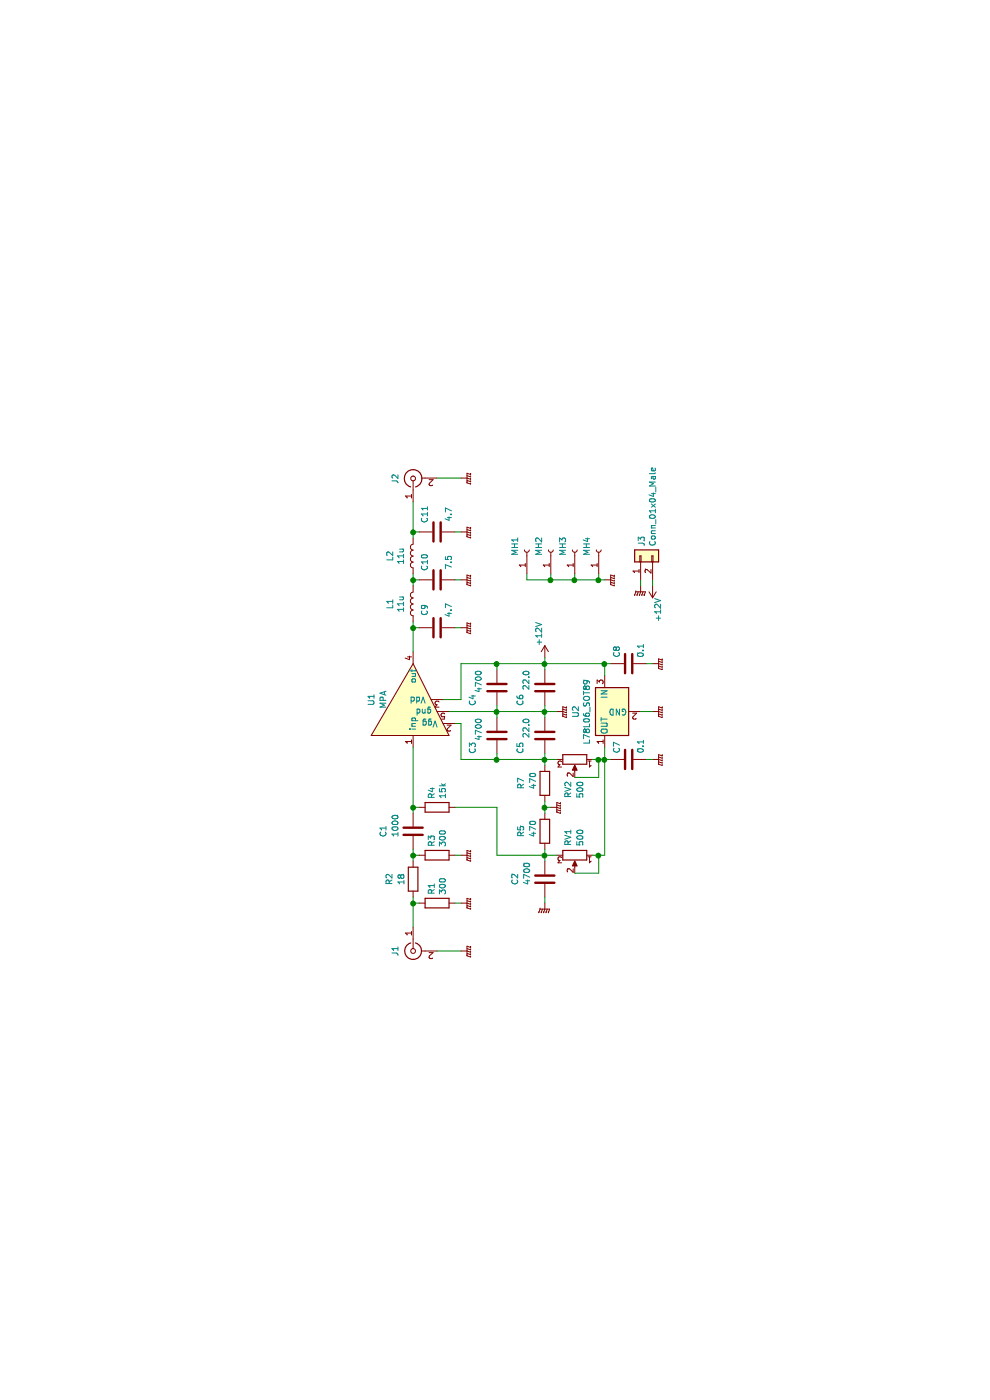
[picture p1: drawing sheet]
EESchema Schematic File Version 4
LIBS:mitsu-cache
EELAYER 26 0
EELAYER END
$Descr A4 11693 8268
encoding utf-8
Sheet 1 1
Title ""
Date ""
Rev ""
Comp ""
Comment1 ""
Comment2 ""
Comment3 ""
Comment4 ""
$EndDescr
$Comp
L Device:C C4
U 1 1
P 5950 4150
F 0 "C4" V 6150 4200 50  0000 L CNN
F 1 "4700" V 6100 4000 50  0000 L CNN
F 2 "Capacitor_SMD:C_0805_2012Metric_Pad1.15x1.40mm_HandSolder" H 5988 4000 50  0001 C CNN
F 3 "~" H 5950 4150 50  0001 C CNN
	1    5950 4150
	0    -1   -1   0   
$EndComp
$Comp
L Connector:Conn_Coaxial J1
U 1 1
P 3750 3450
F 0 "J1" H 3750 3600 50  0000 C CNN
F 1 "Conn_Coaxial" H 3650 3700 50  0001 C CNN
F 2 "Connector_Coaxial:SMA_Amphenol_132289_EdgeMount" H 3750 3450 50  0001 C CNN
F 3 " ~" H 3750 3450 50  0001 C CNN
	1    3750 3450
	-1   0    0    -1  
$EndComp
Wire Wire Line
	3750 3650 3750 3850
$Comp
L Connector:Conn_Coaxial J2
U 1 1
P 7700 3450
F 0 "J2" H 7650 3600 50  0000 L CNN
F 1 "Conn_Coaxial" H 7450 3700 50  0001 L CNN
F 2 "Connector_Coaxial:SMA_Amphenol_132289_EdgeMount" H 7700 3450 50  0001 C CNN
F 3 " ~" H 7700 3450 50  0001 C CNN
	1    7700 3450
	1    0    0    -1  
$EndComp
$Comp
L power:GNDPWR #PWR0102
U 1 1
P 7700 3850
F 0 "#PWR0102" H 7700 3650 50  0001 C CNN
F 1 "GNDPWR" V 7700 3550 50  0001 C CNN
F 2 "" H 7700 3800 50  0001 C CNN
F 3 "" H 7700 3800 50  0001 C CNN
	1    7700 3850
	1    0    0    -1  
$EndComp
Wire Wire Line
	7700 3650 7700 3850
$Comp
L Device:C C7
U 1 1
P 5350 5250
F 0 "C7" H 5400 5350 50  0000 L CNN
F 1 "0.1" H 5400 5150 50  0000 L CNN
F 2 "Capacitor_SMD:C_0805_2012Metric_Pad1.15x1.40mm_HandSolder" H 5388 5100 50  0001 C CNN
F 3 "~" H 5350 5250 50  0001 C CNN
	1    5350 5250
	1    0    0    -1  
$EndComp
$Comp
L drom:MPA U1
U 1 1
P 5900 3450
F 0 "U1" H 5850 3800 50  0000 C CNN
F 1 "MPA" H 5850 3700 50  0000 C CNN
F 2 "drom:MPA" H 5900 3450 50  0001 C CNN
F 3 "" H 5900 3450 50  0001 C CNN
	1    5900 3450
	1    0    0    -1  
$EndComp
$Comp
L power:+12V #PWR0106
U 1 1
P 6200 4550
F 0 "#PWR0106" H 6200 4400 50  0001 C CNN
F 1 "+12V" V 6150 4750 50  0000 C CNN
F 2 "" H 6200 4550 50  0001 C CNN
F 3 "" H 6200 4550 50  0001 C CNN
	1    6200 4550
	0    1    1    0   
$EndComp
$Comp
L Device:C C6
U 1 1
P 5950 4550
F 0 "C6" V 6150 4600 50  0000 L CNN
F 1 "22.0" V 6100 4400 50  0000 L CNN
F 2 "Capacitor_SMD:C_1210_3225Metric" H 5988 4400 50  0001 C CNN
F 3 "~" H 5950 4550 50  0001 C CNN
	1    5950 4550
	0    -1   -1   0   
$EndComp
Wire Wire Line
	5850 3700 5850 3850
Wire Wire Line
	5350 3850 5650 3850
Wire Wire Line
	5650 3850 5650 3800
$Comp
L Device:R R3
U 1 1
P 4550 3650
F 0 "R3" H 4620 3696 50  0000 L CNN
F 1 "300" H 4620 3605 50  0000 L CNN
F 2 "Resistor_SMD:R_0805_2012Metric_Pad1.15x1.40mm_HandSolder" V 4480 3650 50  0001 C CNN
F 3 "~" H 4550 3650 50  0001 C CNN
	1    4550 3650
	1    0    0    -1  
$EndComp
$Comp
L Device:R R1
U 1 1
P 4150 3650
F 0 "R1" H 4220 3696 50  0000 L CNN
F 1 "300" H 4220 3605 50  0000 L CNN
F 2 "Resistor_SMD:R_0805_2012Metric_Pad1.15x1.40mm_HandSolder" V 4080 3650 50  0001 C CNN
F 3 "~" H 4150 3650 50  0001 C CNN
	1    4150 3650
	1    0    0    -1  
$EndComp
$Comp
L Device:R R2
U 1 1
P 4350 3450
F 0 "R2" V 4150 3400 50  0000 L CNN
F 1 "18" V 4250 3400 50  0000 L CNN
F 2 "Resistor_SMD:R_0805_2012Metric_Pad1.15x1.40mm_HandSolder" V 4280 3450 50  0001 C CNN
F 3 "~" H 4350 3450 50  0001 C CNN
	1    4350 3450
	0    1    1    0   
$EndComp
Wire Wire Line
	3950 3450 4150 3450
Wire Wire Line
	4150 3500 4150 3450
Connection ~ 4150 3450
Wire Wire Line
	4150 3450 4200 3450
Wire Wire Line
	4500 3450 4550 3450
Wire Wire Line
	4550 3450 4550 3500
$Comp
L power:GNDPWR #PWR0101
U 1 1
P 4550 3850
F 0 "#PWR0101" H 4550 3650 50  0001 C CNN
F 1 "GNDPWR" V 4550 3550 50  0001 C CNN
F 2 "" H 4550 3800 50  0001 C CNN
F 3 "" H 4550 3800 50  0001 C CNN
	1    4550 3850
	1    0    0    -1  
$EndComp
$Comp
L Device:C C1
U 1 1
P 4750 3450
F 0 "C1" V 4500 3400 50  0000 L CNN
F 1 "1000" V 4600 3400 50  0000 L CNN
F 2 "Capacitor_SMD:C_0805_2012Metric_Pad1.15x1.40mm_HandSolder" H 4788 3300 50  0001 C CNN
F 3 "~" H 4750 3450 50  0001 C CNN
	1    4750 3450
	0    1    1    0   
$EndComp
$Comp
L Device:R R4
U 1 1
P 4950 3650
F 0 "R4" H 5020 3696 50  0000 L CNN
F 1 "15k" H 5020 3605 50  0000 L CNN
F 2 "Resistor_SMD:R_0805_2012Metric_Pad1.15x1.40mm_HandSolder" V 4880 3650 50  0001 C CNN
F 3 "~" H 4950 3650 50  0001 C CNN
	1    4950 3650
	1    0    0    -1  
$EndComp
Wire Wire Line
	4550 3450 4600 3450
Connection ~ 4550 3450
Wire Wire Line
	4550 3800 4550 3850
Wire Wire Line
	4150 3800 4150 3850
Wire Wire Line
	4900 3450 4950 3450
Wire Wire Line
	4950 3450 4950 3500
Connection ~ 4950 3450
Wire Wire Line
	4950 3450 5450 3450
Wire Wire Line
	5850 3850 6150 3850
$Comp
L Device:C C3
U 1 1
P 5550 4150
F 0 "C3" V 5750 4200 50  0000 L CNN
F 1 "4700" V 5700 4000 50  0000 L CNN
F 2 "Capacitor_SMD:C_0805_2012Metric_Pad1.15x1.40mm_HandSolder" H 5588 4000 50  0001 C CNN
F 3 "~" H 5550 4150 50  0001 C CNN
	1    5550 4150
	0    -1   -1   0   
$EndComp
$Comp
L Device:C C5
U 1 1
P 5550 4550
F 0 "C5" V 5750 4600 50  0000 L CNN
F 1 "22.0" V 5700 4400 50  0000 L CNN
F 2 "Capacitor_SMD:C_1210_3225Metric" H 5588 4400 50  0001 C CNN
F 3 "~" H 5550 4550 50  0001 C CNN
	1    5550 4550
	0    -1   -1   0   
$EndComp
Wire Wire Line
	5750 4150 5700 4150
Connection ~ 5750 4150
Wire Wire Line
	5800 4150 5750 4150
Wire Wire Line
	5800 4550 5750 4550
Connection ~ 5750 4550
Wire Wire Line
	5700 4550 5750 4550
Wire Wire Line
	5350 4150 5400 4150
Wire Wire Line
	5350 4550 5400 4550
Wire Wire Line
	6150 4150 6100 4150
Wire Wire Line
	6150 4550 6100 4550
Wire Wire Line
	6150 4550 6200 4550
Connection ~ 6150 4550
Wire Wire Line
	5350 3850 5350 4150
Wire Wire Line
	5750 3750 5750 4150
Wire Wire Line
	6150 3850 6150 4150
Wire Wire Line
	5350 4150 5350 4550
Connection ~ 5350 4150
Wire Wire Line
	5750 4150 5750 4550
Wire Wire Line
	6150 4150 6150 4550
Connection ~ 6150 4150
$Comp
L Device:C C9
U 1 1
P 6450 3650
F 0 "C9" H 6300 3550 50  0000 C CNN
F 1 "4.7" H 6300 3750 50  0000 C CNN
F 2 "Capacitor_SMD:C_0805_2012Metric_Pad1.15x1.40mm_HandSolder" H 6488 3500 50  0001 C CNN
F 3 "~" H 6450 3650 50  0001 C CNN
	1    6450 3650
	-1   0    0    1   
$EndComp
Wire Wire Line
	6500 3450 6450 3450
Wire Wire Line
	6900 3450 6850 3450
$Comp
L power:GNDPWR #PWR0103
U 1 1
P 7250 3850
F 0 "#PWR0103" H 7250 3650 50  0001 C CNN
F 1 "GNDPWR" V 7250 3550 50  0001 C CNN
F 2 "" H 7250 3800 50  0001 C CNN
F 3 "" H 7250 3800 50  0001 C CNN
	1    7250 3850
	1    0    0    -1  
$EndComp
$Comp
L power:GNDPWR #PWR0104
U 1 1
P 6850 3850
F 0 "#PWR0104" H 6850 3650 50  0001 C CNN
F 1 "GNDPWR" V 6850 3550 50  0001 C CNN
F 2 "" H 6850 3800 50  0001 C CNN
F 3 "" H 6850 3800 50  0001 C CNN
	1    6850 3850
	1    0    0    -1  
$EndComp
$Comp
L power:GNDPWR #PWR0105
U 1 1
P 6450 3850
F 0 "#PWR0105" H 6450 3650 50  0001 C CNN
F 1 "GNDPWR" V 6450 3550 50  0001 C CNN
F 2 "" H 6450 3800 50  0001 C CNN
F 3 "" H 6450 3800 50  0001 C CNN
	1    6450 3850
	1    0    0    -1  
$EndComp
$Comp
L power:GNDPWR #PWR0107
U 1 1
P 5750 4650
F 0 "#PWR0107" H 5750 4450 50  0001 C CNN
F 1 "GNDPWR" V 5750 4350 50  0001 C CNN
F 2 "" H 5750 4600 50  0001 C CNN
F 3 "" H 5750 4600 50  0001 C CNN
	1    5750 4650
	1    0    0    -1  
$EndComp
$Comp
L power:GNDPWR #PWR0108
U 1 1
P 4150 3850
F 0 "#PWR0108" H 4150 3650 50  0001 C CNN
F 1 "GNDPWR" V 4150 3550 50  0001 C CNN
F 2 "" H 4150 3800 50  0001 C CNN
F 3 "" H 4150 3800 50  0001 C CNN
	1    4150 3850
	1    0    0    -1  
$EndComp
$Comp
L power:GNDPWR #PWR0109
U 1 1
P 3750 3850
F 0 "#PWR0109" H 3750 3650 50  0001 C CNN
F 1 "GNDPWR" V 3750 3550 50  0001 C CNN
F 2 "" H 3750 3800 50  0001 C CNN
F 3 "" H 3750 3800 50  0001 C CNN
	1    3750 3850
	1    0    0    -1  
$EndComp
Wire Wire Line
	5750 4550 5750 4650
Wire Wire Line
	6450 3450 6450 3500
Connection ~ 6450 3450
Wire Wire Line
	6450 3800 6450 3850
Wire Wire Line
	6850 3800 6850 3850
Wire Wire Line
	6850 3450 6850 3500
Connection ~ 6850 3450
Wire Wire Line
	6850 3450 6800 3450
Wire Wire Line
	7200 3450 7250 3450
Wire Wire Line
	7250 3450 7250 3500
Connection ~ 7250 3450
Wire Wire Line
	7250 3450 7500 3450
Wire Wire Line
	7250 3800 7250 3850
$Comp
L Device:C C10
U 1 1
P 6850 3650
F 0 "C10" H 6700 3550 50  0000 C CNN
F 1 "7.5" H 6700 3750 50  0000 C CNN
F 2 "Capacitor_SMD:C_0805_2012Metric_Pad1.15x1.40mm_HandSolder" H 6888 3500 50  0001 C CNN
F 3 "~" H 6850 3650 50  0001 C CNN
	1    6850 3650
	-1   0    0    1   
$EndComp
$Comp
L Device:C C11
U 1 1
P 7250 3650
F 0 "C11" H 7100 3550 50  0000 C CNN
F 1 "4.7" H 7100 3750 50  0000 C CNN
F 2 "Capacitor_SMD:C_0805_2012Metric_Pad1.15x1.40mm_HandSolder" H 7288 3500 50  0001 C CNN
F 3 "~" H 7250 3650 50  0001 C CNN
	1    7250 3650
	-1   0    0    1   
$EndComp
$Comp
L Device:L L1
U 1 1
P 6650 3450
F 0 "L1" V 6840 3450 50  0000 C CNN
F 1 "11u" V 6749 3450 50  0000 C CNN
F 2 "Inductor_SMD:L_1206_3216Metric" H 6650 3450 50  0001 C CNN
F 3 "~" H 6650 3450 50  0001 C CNN
	1    6650 3450
	0    -1   -1   0   
$EndComp
Wire Wire Line
	6250 3450 6450 3450
$Comp
L Device:R_POT RV2
U 1 1
P 5350 4800
F 0 "RV2" H 5600 4750 50  0000 C CNN
F 1 "500" H 5600 4850 50  0000 C CNN
F 2 "Potentiometer_SMD:Potentiometer_Bourns_3214G_Horizontal" H 5350 4800 50  0001 C CNN
F 3 "~" H 5350 4800 50  0001 C CNN
	1    5350 4800
	-1   0    0    1   
$EndComp
$Comp
L Device:R R7
U 1 1
P 5150 4550
F 0 "R7" V 4950 4500 50  0000 L CNN
F 1 "470" V 5050 4500 50  0000 L CNN
F 2 "Resistor_SMD:R_0805_2012Metric_Pad1.15x1.40mm_HandSolder" V 5080 4550 50  0001 C CNN
F 3 "~" H 5150 4550 50  0001 C CNN
	1    5150 4550
	0    1    1    0   
$EndComp
$Comp
L Device:R_POT RV1
U 1 1
P 4550 4800
F 0 "RV1" H 4400 4750 50  0000 C CNN
F 1 "500" H 4400 4850 50  0000 C CNN
F 2 "Potentiometer_SMD:Potentiometer_Bourns_3214G_Horizontal" H 4550 4800 50  0001 C CNN
F 3 "~" H 4550 4800 50  0001 C CNN
	1    4550 4800
	-1   0    0    1   
$EndComp
$Comp
L Device:R R5
U 1 1
P 4750 4550
F 0 "R5" V 4550 4500 50  0000 L CNN
F 1 "470" V 4650 4500 50  0000 L CNN
F 2 "Resistor_SMD:R_0805_2012Metric_Pad1.15x1.40mm_HandSolder" V 4680 4550 50  0001 C CNN
F 3 "~" H 4750 4550 50  0001 C CNN
	1    4750 4550
	0    1    1    0   
$EndComp
$Comp
L power:GNDPWR #PWR0110
U 1 1
P 4950 4600
F 0 "#PWR0110" H 4950 4400 50  0001 C CNN
F 1 "GNDPWR" V 4950 4300 50  0001 C CNN
F 2 "" H 4950 4550 50  0001 C CNN
F 3 "" H 4950 4550 50  0001 C CNN
	1    4950 4600
	1    0    0    -1  
$EndComp
$Comp
L Device:C C2
U 1 1
P 4350 4550
F 0 "C2" V 4100 4500 50  0000 L CNN
F 1 "4700" V 4200 4500 50  0000 L CNN
F 2 "Capacitor_SMD:C_0805_2012Metric_Pad1.15x1.40mm_HandSolder" H 4388 4400 50  0001 C CNN
F 3 "~" H 4350 4550 50  0001 C CNN
	1    4350 4550
	0    1    1    0   
$EndComp
$Comp
L power:GNDPWR #PWR0111
U 1 1
P 4150 4550
F 0 "#PWR0111" H 4150 4350 50  0001 C CNN
F 1 "GNDPWR" V 4150 4250 50  0001 C CNN
F 2 "" H 4150 4500 50  0001 C CNN
F 3 "" H 4150 4500 50  0001 C CNN
	1    4150 4550
	0    1    1    0   
$EndComp
$Comp
L Regulator_Linear:L78L06_SOT89 U2
U 1 1
P 5750 5050
F 0 "U2" H 5750 5292 50  0000 C CNN
F 1 "L78L06_SOT89" H 5750 5201 50  0000 C CNN
F 2 "Package_TO_SOT_SMD:SOT-89-3" H 5750 5250 50  0001 C CIN
F 3 "http://www.st.com/content/ccc/resource/technical/document/datasheet/15/55/e5/aa/23/5b/43/fd/CD00000446.pdf/files/CD00000446.pdf/jcr:content/translations/en.CD00000446.pdf" H 5750 5000 50  0001 C CNN
	1    5750 5050
	-1   0    0    -1  
$EndComp
$Comp
L Device:C C8
U 1 1
P 6150 5250
F 0 "C8" H 6200 5350 50  0000 L CNN
F 1 "0.1" H 6200 5150 50  0000 L CNN
F 2 "Capacitor_SMD:C_0805_2012Metric_Pad1.15x1.40mm_HandSolder" H 6188 5100 50  0001 C CNN
F 3 "~" H 6150 5250 50  0001 C CNN
	1    6150 5250
	1    0    0    -1  
$EndComp
$Comp
L power:GNDPWR #PWR0112
U 1 1
P 5350 5450
F 0 "#PWR0112" H 5350 5250 50  0001 C CNN
F 1 "GNDPWR" V 5350 5150 50  0001 C CNN
F 2 "" H 5350 5400 50  0001 C CNN
F 3 "" H 5350 5400 50  0001 C CNN
	1    5350 5450
	1    0    0    -1  
$EndComp
$Comp
L power:GNDPWR #PWR0113
U 1 1
P 5750 5450
F 0 "#PWR0113" H 5750 5250 50  0001 C CNN
F 1 "GNDPWR" V 5750 5150 50  0001 C CNN
F 2 "" H 5750 5400 50  0001 C CNN
F 3 "" H 5750 5400 50  0001 C CNN
	1    5750 5450
	1    0    0    -1  
$EndComp
$Comp
L power:GNDPWR #PWR0114
U 1 1
P 6150 5450
F 0 "#PWR0114" H 6150 5250 50  0001 C CNN
F 1 "GNDPWR" V 6150 5150 50  0001 C CNN
F 2 "" H 6150 5400 50  0001 C CNN
F 3 "" H 6150 5400 50  0001 C CNN
	1    6150 5450
	1    0    0    -1  
$EndComp
Wire Wire Line
	6150 4550 6150 5050
Wire Wire Line
	6150 5050 6050 5050
Connection ~ 6150 5050
Wire Wire Line
	6150 5050 6150 5100
Wire Wire Line
	6150 5400 6150 5450
Wire Wire Line
	5750 5450 5750 5350
Wire Wire Line
	5350 5450 5350 5400
Wire Wire Line
	5350 4950 5350 5000
Wire Wire Line
	5350 5050 5450 5050
Connection ~ 5350 5050
Wire Wire Line
	5350 5050 5350 5100
Wire Wire Line
	5350 4550 5350 4650
Connection ~ 5350 4550
Wire Wire Line
	5350 4550 5300 4550
Wire Wire Line
	5000 4550 4950 4550
Wire Wire Line
	4950 4550 4950 4600
Connection ~ 4950 4550
Wire Wire Line
	4950 4550 4900 4550
Wire Wire Line
	4500 4550 4550 4550
Wire Wire Line
	4550 4550 4550 4650
Connection ~ 4550 4550
Wire Wire Line
	4550 4550 4600 4550
Wire Wire Line
	4150 4550 4200 4550
Wire Wire Line
	5350 5000 5200 5000
Wire Wire Line
	5200 4800 5200 5000
Connection ~ 5350 5000
Wire Wire Line
	5350 5000 5350 5050
Wire Wire Line
	5350 5050 4550 5050
Wire Wire Line
	4550 5050 4550 5000
Wire Wire Line
	4400 5000 4550 5000
Wire Wire Line
	4400 4800 4400 5000
Connection ~ 4550 5000
Wire Wire Line
	4550 5000 4550 4950
Wire Wire Line
	4550 4550 4550 4150
Wire Wire Line
	4550 4150 4950 4150
Wire Wire Line
	4950 3800 4950 4150
$Comp
L Device:L L2
U 1 1
P 7050 3450
F 0 "L2" V 7240 3450 50  0000 C CNN
F 1 "11u" V 7149 3450 50  0000 C CNN
F 2 "Inductor_SMD:L_1206_3216Metric" H 7050 3450 50  0001 C CNN
F 3 "~" H 7050 3450 50  0001 C CNN
	1    7050 3450
	0    -1   -1   0   
$EndComp
$Comp
L Connector:Conn_01x01_Female MH1
U 1 1
P 7100 4400
F 0 "MH1" H 7050 4500 50  0000 L CNN
F 1 "MountingHole" H 7200 4355 50  0001 L CNN
F 2 "MountingHole:MountingHole_3.2mm_M3_ISO14580_Pad" H 7100 4400 50  0001 C CNN
F 3 "~" H 7100 4400 50  0001 C CNN
	1    7100 4400
	1    0    0    -1  
$EndComp
$Comp
L Connector:Conn_01x01_Female MH2
U 1 1
P 7100 4600
F 0 "MH2" H 7050 4700 50  0000 L CNN
F 1 "MountingHole" H 7200 4555 50  0001 L CNN
F 2 "MountingHole:MountingHole_3.2mm_M3_ISO14580_Pad" H 7100 4600 50  0001 C CNN
F 3 "~" H 7100 4600 50  0001 C CNN
	1    7100 4600
	1    0    0    -1  
$EndComp
$Comp
L Connector:Conn_01x01_Female MH3
U 1 1
P 7100 4800
F 0 "MH3" H 7050 4900 50  0000 L CNN
F 1 "MountingHole" H 7200 4755 50  0001 L CNN
F 2 "MountingHole:MountingHole_3.2mm_M3_ISO14580_Pad" H 7100 4800 50  0001 C CNN
F 3 "~" H 7100 4800 50  0001 C CNN
	1    7100 4800
	1    0    0    -1  
$EndComp
$Comp
L Connector:Conn_01x01_Female MH4
U 1 1
P 7100 5000
F 0 "MH4" H 7050 5100 50  0000 L CNN
F 1 "MountingHole" H 7200 4955 50  0001 L CNN
F 2 "MountingHole:MountingHole_3.2mm_M3_ISO14580_Pad" H 7100 5000 50  0001 C CNN
F 3 "~" H 7100 5000 50  0001 C CNN
	1    7100 5000
	1    0    0    -1  
$EndComp
$Comp
L power:GNDPWR #PWR0115
U 1 1
P 6850 5050
F 0 "#PWR0115" H 6850 4850 50  0001 C CNN
F 1 "GNDPWR" V 6850 4750 50  0001 C CNN
F 2 "" H 6850 5000 50  0001 C CNN
F 3 "" H 6850 5000 50  0001 C CNN
	1    6850 5050
	1    0    0    -1  
$EndComp
Wire Wire Line
	6900 4400 6850 4400
Wire Wire Line
	6850 4400 6850 4600
Wire Wire Line
	6900 4600 6850 4600
Connection ~ 6850 4600
Wire Wire Line
	6850 4600 6850 4800
Wire Wire Line
	6900 4800 6850 4800
Connection ~ 6850 4800
Wire Wire Line
	6850 4800 6850 5000
Wire Wire Line
	6900 5000 6850 5000
Connection ~ 6850 5000
Wire Wire Line
	6850 5000 6850 5050
$Comp
L Connector_Generic:Conn_01x02 J3
U 1 1
P 7050 5350
F 0 "J3" H 7129 5342 50  0000 L CNN
F 1 "Conn_01x04_Male" H 7129 5251 50  0000 L CNN
F 2 "Connector_PinHeader_2.54mm:PinHeader_1x02_P2.54mm_Vertical_SMD_Pin1Right" H 7050 5350 50  0001 C CNN
F 3 "~" H 7050 5350 50  0001 C CNN
	1    7050 5350
	1    0    0    -1  
$EndComp
$Comp
L power:GNDPWR #PWR0116
U 1 1
P 6800 5350
F 0 "#PWR0116" H 6800 5150 50  0001 C CNN
F 1 "GNDPWR" V 6800 5050 50  0001 C CNN
F 2 "" H 6800 5300 50  0001 C CNN
F 3 "" H 6800 5300 50  0001 C CNN
	1    6800 5350
	0    1    1    0   
$EndComp
$Comp
L power:+12V #PWR0117
U 1 1
P 6800 5450
F 0 "#PWR0117" H 6800 5300 50  0001 C CNN
F 1 "+12V" V 6750 5650 50  0000 C CNN
F 2 "" H 6800 5450 50  0001 C CNN
F 3 "" H 6800 5450 50  0001 C CNN
	1    6800 5450
	0    -1   -1   0   
$EndComp
Wire Wire Line
	6800 5450 6850 5450
Wire Wire Line
	6800 5350 6850 5350
$EndSCHEMATC
